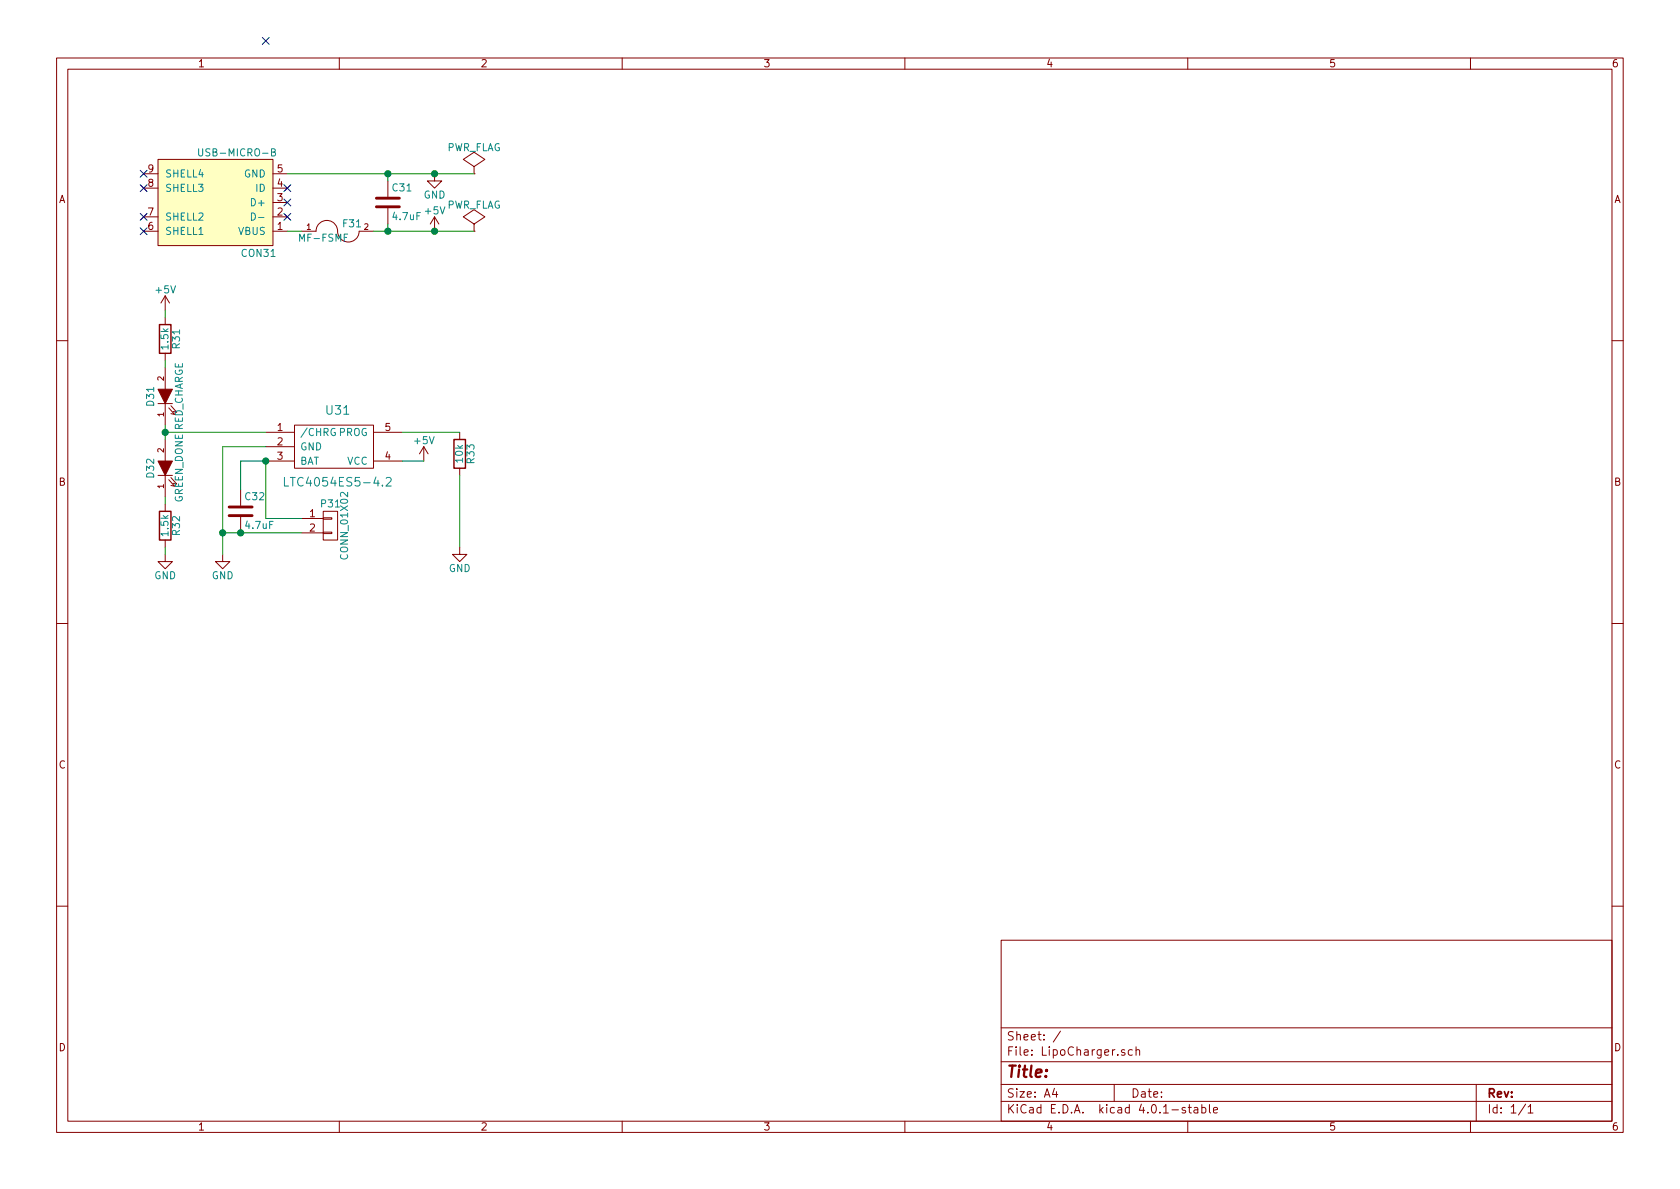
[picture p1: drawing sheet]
<svg xmlns="http://www.w3.org/2000/svg" width="297mm" height="210mm" viewBox="0 0 297 210" stroke-linecap="round" stroke-linejoin="round" font-family="sans-serif">
<g fill="none" stroke="#840000" stroke-width=".18">
<path d="M10 10.3h277v189.9h-277zM12 12.2h273v186.1h-273zM60 10.3v1.9M110 10.3v1.9M160 10.3v1.9M210 10.3v1.9M260 10.3v1.9M25.4 38.3h2.5M25.4 33.3h2.5M25.4 30.7h2.5M27.9 28.2h20.4v15.2h-20.4zM48.3 38.3h2.5"/>
<path d="M48.3 35.8h2.5M48.3 33.3h2.5M48.3 30.7h2.5M68.6 32v2.8M68.6 36.8v2.8M76.8 30.7v1.3h1.3l-1.3 1.3-1.2-1.3h1.2M76.8 38.3l-.7 1.3M76.8 38.3v2.6M76.8 38.3l.8 1.3M83.8 39.6l1.9-1.3-1.9-1.2-1.9 1.2 1.9 1.3v1.3M83.8 30.7h.1M83.8 29.5l1.9-1.3-1.9-1.3-1.9 1.3 1.9 1.3v1.2"/>
<path d="M25.4 40.9h2.5M29.2 52.3l-.8 1.3M29.2 52.3v2.6M29.2 56.1v1.3M29.2 52.3l.8 1.3M48.3 40.9h2.5M55.9 40.9a1.93 1.93 0 0 1 2.1-1.9 1.93 1.93 0 0 1 1.7 2.2 1.91 1.91 0 0 0 2.1 1.6 1.91 1.91 0 0 0 1.7-1.9h2.5M83.8 40.9h.1M10 60.2h2M27.9 71.4h2.6M29.2 62.5v1.2M29.2 65v3.8"/>
<path d="M29.2 71.4v3.8M29.2 77.7v3.8M29.8 72.1l1.1 1.2-.7-.2M30.2 71.7l1 1.2-.6-.1M47 76.4h5.1M47 79h5.1M52.1 75.2h13.9v7.6h-13.9zM66 76.4h5.1M74.9 79l-.7 1.3M74.9 79v2.5M74.9 79l.8 1.3M81.3 76.4v1.3"/>
<path d="M285 60.2h2M27.9 84.1h2.6M29.2 98v1.3h1.3l-1.3 1.3-1.3-1.3h1.3M29.2 84.1v3.8M29.2 89.1v1.3M29.2 95.5v1.3M29.8 84.8l1.1 1.2-.7-.2M30.2 84.4l1 1.2-.6-.1M39.4 98v1.3h1.2l-1.2 1.3-1.3-1.3h1.3M42.5 86.6v2.8M42.5 91.4v2.8M47 81.5h5.1"/>
<path d="M53.3 91.7h3.8M53.3 94.2h3.8M57.1 94.1h1.6v.3h-1.6zM57.1 91.6h1.6v.2h-1.6zM57.1 90.4h2.6v5.1h-2.6zM66 81.5h5.1M81.3 96.8v1.2h1.2l-1.2 1.3-1.3-1.3h1.3M81.3 82.8v1.3M10 110.3h2M285 110.3h2M10 160.2h2M177 166.3h108v32h-108z"/>
<path d="M285 160.2h2M60 198.3v1.9M110 198.3v1.9M160 198.3v1.9M177 194.8h108M177 191.8h108M177 187.8h108M177 181.8h108M186.4 192.5l-.3 1h.9M186.8 193v1M187.5 182.3l-1.3 2M197 191.8v3"/>
<path d="M198.9 185.7a.37 .37 0 0 0-.6 .1v.2l.6 .2v.1l-.2 .3-.4-.1M200.2 185.7l-.4-.1-.3 .3 .1 .6 .2 .1 .4-.1M200.9 185.7l.2-.1 .3 .1 .1 .9M200.9 185.1v1.5M209.6 195.9a.37 .37 0 0 0-.6 .1l.1 .3 .5 .1 .1 .1-.3 .3-.4-.1M210 198.3v1.9M210.1 195.8h.5M210.3 195.3v1.3l.3 .2M211.2 195.9h.5l.1 .9M211.8 196.2l-.5 .1-.2 .2 .2 .3 .5-.1M212.5 195.9l.4-.1 .3 .3-.1 .6h-.6M212.5 195.3v1.5"/>
<path d="M213.8 195.3v1.3l.2 .2M214.6 196.3l.7-.1-.1-.3-.4-.1-.2 .2v.7h.6M260 198.3v1.9M261 191.8v6.5M269.7 195.2l-1.2 2M270.2 195.8l.4-.5v1.5M270.2 196.8h.8"/>
</g>
<path d="M27.9 28.2h20.4v15.2h-20.4z" fill="#ffffc2" stroke="#ffffc2" stroke-width=".18"/>
<path d="M35.1 26.3v1l.3 .3h.2l.2-.3v-1M44.4 37.7a.64 .64 0 0 1 .8 .6 .64 .64 0 0 1-.8 .6zM45.7 38.4h1M48 26.9l.6-.1v-.4l-.6-.1v1.3h.5l.2-.1v-.4l-.3-.2M50.3 84.4v1.5h.7M68.3 84.6l.2-.2h.4l.2 .2 .1 .3-.1 .2-.9 .8h1" fill="none" stroke="#008484" stroke-width=".18"/>
<path d="M66.5 36.6h4.1M66.5 35h4.1M40.5 91.2h4.1M40.5 89.7h4.1" fill="none" stroke="#840000" stroke-width=".51"/>
<g fill="none" stroke="#008400" stroke-width=".18">
<path d="M50.8 30.7h33M68.6 30.7v1.3M68.6 39.6v1.3M29.2 54.9v1.2M50.8 40.9h2.5M66 40.9h17.8M29.2 76.4h17.8M29.2 63.7v1.3M29.2 75.2v2.5M47 79h-7.6v19M71.1 76.4h10.2M29.2 87.9v1.2"/>
<path d="M29.2 96.8v1.2M39.4 94.2h13.9M42.5 86.6v-5.1h4.5v10.2h6.3M71.1 81.5h3.8M81.3 84.1v12.7"/>
</g>
<g fill="#008400" stroke="#008400" stroke-width=".25">
<circle cx="68.6" cy="30.7" r=".51"/>
<circle cx="68.6" cy="40.9" r=".51"/>
<circle cx="29.2" cy="76.4" r=".51"/>
<circle cx="39.4" cy="94.2" r=".51"/>
<circle cx="76.8" cy="30.7" r=".51"/>
<circle cx="76.8" cy="40.9" r=".51"/>
<circle cx="42.5" cy="94.2" r=".51"/>
<circle cx="47" cy="81.5" r=".51"/>
</g>
<path d="M28.2 57.4h2v5.1h-2zM80.3 77.7h2v5.1h-2zM28.2 90.4h2v5.1h-2z" fill="none" stroke="#840000" stroke-width=".25"/>
<g fill="#840000" stroke="#840000" stroke-width=".18">
<path d="M27.9 68.8h2.6l-1.3 2.6z"/>
<path d="M27.9 81.5h2.6l-1.3 2.6z"/>
</g>
<g fill="none" stroke="#000084" stroke-width=".18">
<path d="M46.4 6.6l1.2 1.2M47.6 6.6l-1.2 1.2M24.8 37.7l1.2 1.3M24.8 32.7l1.2 1.2M24.8 30.1l1.2 1.2M26 37.7l-1.2 1.3M26 32.7l-1.2 1.2M26 30.1l-1.2 1.2M50.2 35.2l1.2 1.2M50.2 37.7l1.2 1.3M50.2 32.7l1.2 1.2M51.4 35.2l-1.2 1.2"/>
<path d="M51.4 37.7l-1.2 1.3M51.4 32.7l-1.2 1.2M24.8 40.3l1.2 1.2M26 40.3l-1.2 1.2"/>
</g>
<text font-size="2.8" fill="#840000" x="178" y="190.5">Title:</text>
<g font-size="2.1" fill="#008484">
<text x="57.8" y="73.3">U31</text>
<text x="51.4" y="86">LTC4054ES5-4.2</text>
</g>
<g font-size="2.1" fill="#840000">
<text x="178" y="184">Sheet: /</text>
<text x="178" y="186.7">File: LipoCharger.sch</text>
<text x="178" y="196.9">KiCad E.D.A. kicad 4.0.1-stable</text>
<text x="178" y="194.1">Size: A4</text>
<text x="200" y="194.1">Date:</text>
<text x="263" y="194.1">Rev:</text>
<text x="263" y="196.9">Id: 1/1</text>
</g>
<g font-size="1.8" fill="#840000">
<text x="35" y="11.9">1</text>
<text x="85" y="11.9">2</text>
<text x="135" y="11.9">3</text>
<text x="185" y="11.9">4</text>
<text x="235" y="11.9">5</text>
<text x="285" y="11.9">6</text>
<text x="10.4" y="35.9">A</text>
<text x="26.2" y="33">8</text>
<text x="26.2" y="30.5">9</text>
<text x="49" y="35.6">3</text>
<text x="49" y="33">4</text>
<text x="49" y="30.5">5</text>
<text x="285.4" y="35.9">A</text>
<text x="26.2" y="40.6">6</text>
<text x="26.2" y="38.1">7</text>
<text x="49" y="40.6">1</text>
<text x="49" y="38.1">2</text>
<text x="49" y="76.2">1</text>
<text x="68.1" y="76.2">5</text>
<text x="49" y="78.7">2</text>
<text x="49" y="81.3">3</text>
<text x="68.1" y="81.3">4</text>
<text x="10.4" y="85.9">B</text>
<text x="285.4" y="85.9">B</text>
<text x="54.8" y="91.4">1</text>
<text x="54.8" y="94">2</text>
<text x="10.4" y="135.9">C</text>
<text x="285.4" y="135.9">C</text>
<text x="10.4" y="185.9">D</text>
<text x="285.4" y="185.9">D</text>
<text x="35" y="199.9">1</text>
<text x="85" y="199.9">2</text>
<text x="135" y="199.9">3</text>
<text x="185" y="199.9">4</text>
<text x="235" y="199.9">5</text>
<text x="285" y="199.9">6</text>
</g>
<g font-size="1.8" fill="#008484">
<text x="35.8" y="27.6">USB-MICRO-B</text>
<text x="78.9" y="26.7">PWR_FLAG</text>
<text x="29.2" y="33.9">SHELL3</text>
<text x="29.2" y="31.4">SHELL4</text>
<text x="43.1" y="31.4">GND</text>
<text x="45.2" y="33.9">ID</text>
<text x="69.4" y="33.8">C31</text>
<text x="74.9" y="35.1">GND</text>
<text x="29.2" y="41.5">SHELL1</text>
<text x="29.2" y="39">SHELL2</text>
<text x="42.1" y="41.5">VBUS</text>
<text x="44.7" y="36.4">D+</text>
<text x="60.7" y="40.2">F31</text>
<text x="69.5" y="38.9">4.7uF</text>
<text x="75.2" y="37.9">+5V</text>
<text x="78.9" y="36.9">PWR_FLAG</text>
<text x="42.8" y="45.4">CON31</text>
<text x="53.2" y="42.7">MF-FSMF</text>
<text x="27.6" y="51.9">+5V</text>
<text x="29.8" y="61.7" transform="rotate(-90 29.8 61.7)">1.5k</text>
<text x="31.8" y="61.6" transform="rotate(-90 31.8 61.6)">R31</text>
<text x="27.2" y="71.7" transform="rotate(-90 27.2 71.7)">D31</text>
<text x="32.3" y="76.2" transform="rotate(-90 32.3 76.2)">RED_CHARGE</text>
<text x="53.1" y="77.1">/CHRG PROG</text>
<text x="53.1" y="79.6">GND</text>
<text x="53.1" y="82.2">BAT</text>
<text x="61.3" y="82.2">VCC</text>
<text x="73.3" y="78.5">+5V</text>
<text x="81.8" y="81.7" transform="rotate(-90 81.8 81.7)">10k</text>
<text x="83.9" y="81.9" transform="rotate(-90 83.9 81.9)">R33</text>
<text x="27.2" y="84.4" transform="rotate(-90 27.2 84.4)">D32</text>
<text x="32.3" y="89" transform="rotate(-90 32.3 89)">GREEN_DONE</text>
<text x="43.4" y="88.4">C32</text>
<text x="56.8" y="89.7">P31</text>
<text x="29.8" y="94.7" transform="rotate(-90 29.8 94.7)">1.5k</text>
<text x="31.8" y="94.6" transform="rotate(-90 31.8 94.6)">R32</text>
<text x="43.5" y="93.5">4.7uF</text>
<text x="61.5" y="98.6" transform="rotate(-90 61.5 98.6)">CONN_01X02</text>
<text x="79.3" y="101.1">GND</text>
<text x="27.3" y="102.4">GND</text>
<text x="37.4" y="102.4">GND</text>
</g>
<g font-size="1.4" fill="#840000">
<text x="54.2" y="40.6">1</text>
<text x="64.4" y="40.6">2</text>
<text x="29" y="67.3" transform="rotate(-90 29 67.3)">2</text>
<text x="29" y="73.7" transform="rotate(-90 29 73.7)">1</text>
<text x="29" y="80" transform="rotate(-90 29 80)">2</text>
<text x="29" y="86.4" transform="rotate(-90 29 86.4)">1</text>
</g>
</svg>
